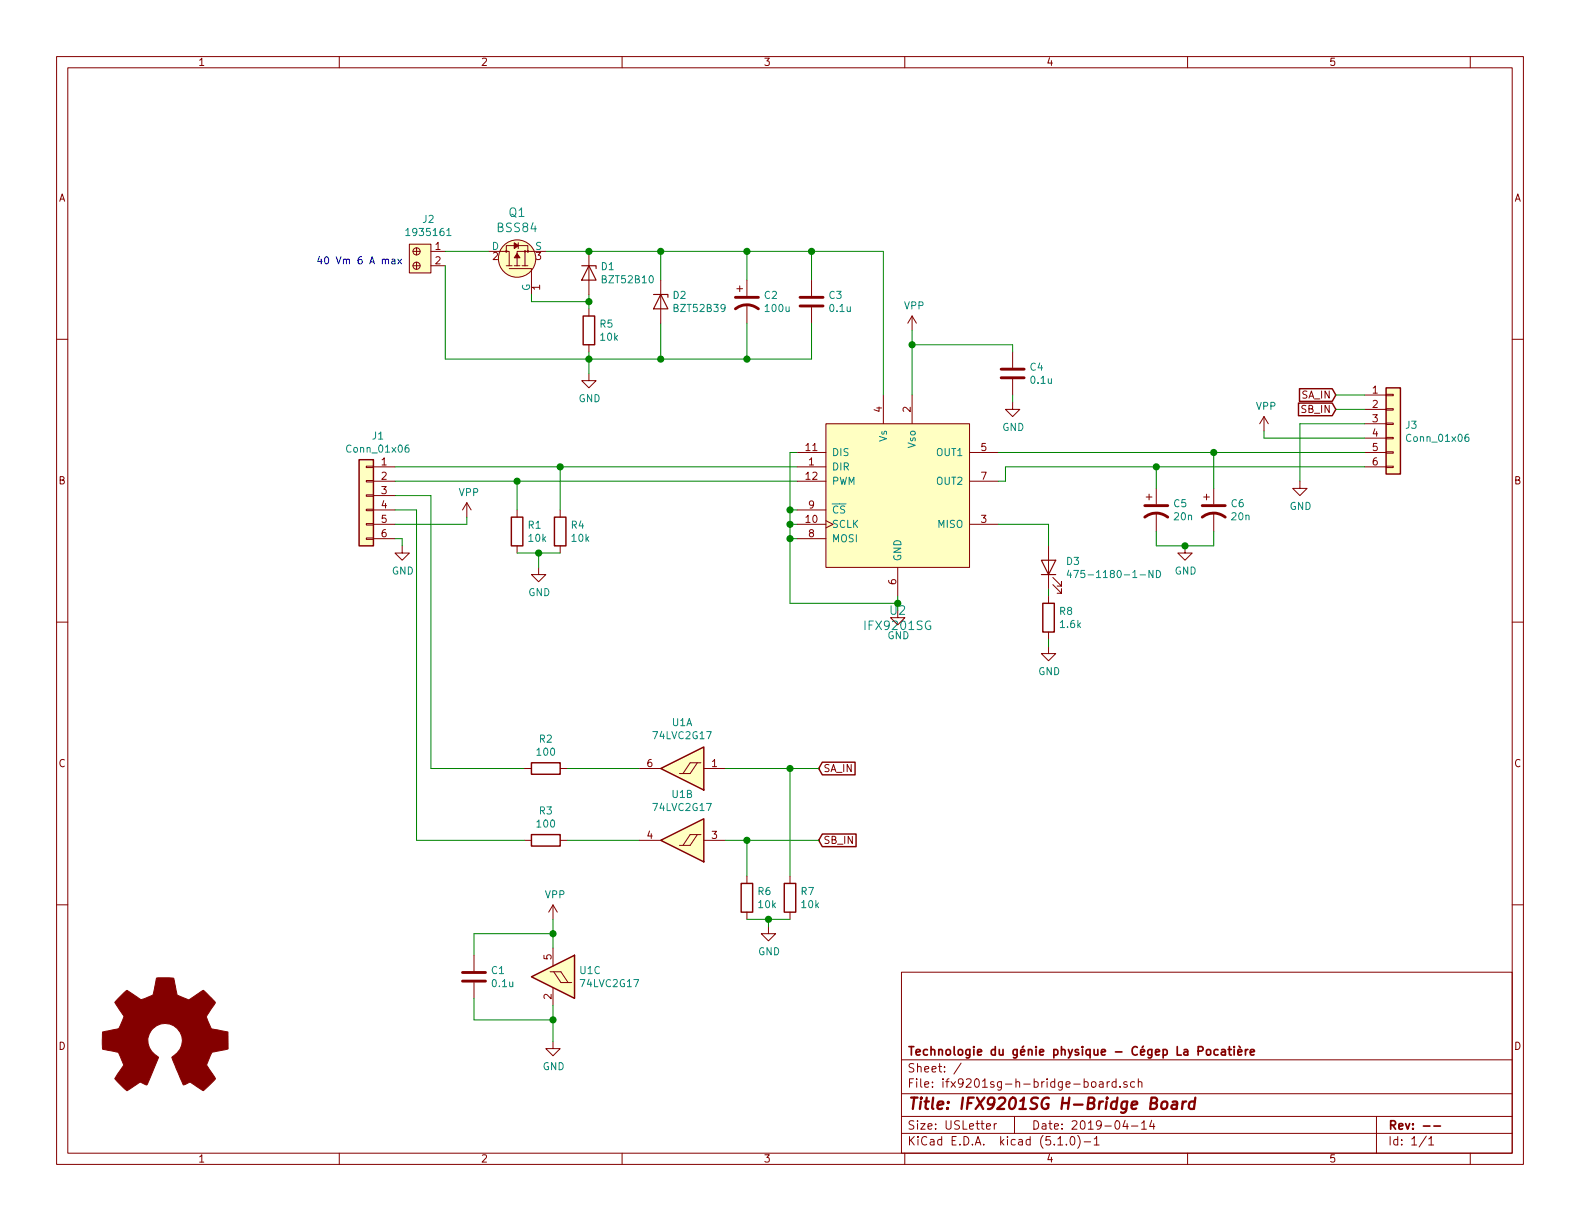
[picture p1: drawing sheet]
EESchema Schematic File Version 4
LIBS:ifx9201sg-h-bridge-board-cache
EELAYER 29 0
EELAYER END
$Descr USLetter 11000 8500
encoding utf-8
Sheet 1 1
Title "IFX9201SG H-Bridge Board"
Date "2019-04-14"
Rev "--"
Comp "Technologie du génie physique - Cégep La Pocatière"
Comment1 ""
Comment2 ""
Comment3 ""
Comment4 ""
$EndDescr
$Comp
L Infineon:IFX9201SG U2
U 1 1
P 6250 3450
F 0 "U2" H 6250 2653 60  0000 C CNN
F 1 "IFX9201SG" H 6250 2547 60  0000 C CNN
F 2 "Custom_footprints:PG-DSO-12-17" H 6400 4650 60  0001 C CNN
F 3 "https://www.infineon.com/dgdl/Infineon-IFX9201SG-DS-v01_01-EN.pdf?fileId=5546d4624cb7f111014d2e8916795dea" H 6250 2441 60  0001 C CNN
F 4 "IFX9201SG" H 6150 4540 60  0001 C CNN "MFP"
F 5 "Infineon" H 6050 4440 60  0001 C CNN "MFN"
	1    6250 3450
	1    0    0    -1  
$EndComp
$Comp
L Connector_Generic:Conn_01x06 J1
U 1 1
P 2550 3450
F 0 "J1" H 2468 3867 50  0000 C CNN
F 1 "Conn_01x06" H 2468 3776 50  0000 C CNN
F 2 "" H 2550 3450 50  0001 C CNN
F 3 "~" H 2550 3450 50  0001 C CNN
	1    2550 3450
	-1   0    0    -1  
$EndComp
$Comp
L Connector_Generic:Conn_01x06 J3
U 1 1
P 9700 2950
F 0 "J3" H 9780 2942 50  0000 L CNN
F 1 "Conn_01x06" H 9780 2851 50  0000 L CNN
F 2 "" H 9700 2950 50  0001 C CNN
F 3 "~" H 9700 2950 50  0001 C CNN
	1    9700 2950
	1    0    0    -1  
$EndComp
$Comp
L dk_Terminal-Blocks-Wire-to-Board:1935161 J2
U 1 1
P 2900 1750
F 0 "J2" V 2675 1833 50  0000 C CNN
F 1 "1935161" V 2766 1833 50  0000 C CNN
F 2 "digikey-footprints:Terminal_Block_D1.3mm_P5mm" H 3100 1950 60  0001 L CNN
F 3 "https://media.digikey.com/pdf/Data%20Sheets/Phoenix%20Contact%20PDFs/1935161.pdf" H 3100 2050 60  0001 L CNN
F 4 "277-1667-ND" H 3100 2150 60  0001 L CNN "Digi-Key_PN"
F 5 "1935161" H 3100 2250 60  0001 L CNN "MPN"
F 6 "Connectors, Interconnects" H 3100 2350 60  0001 L CNN "Category"
F 7 "Terminal Blocks - Wire to Board" H 3100 2450 60  0001 L CNN "Family"
F 8 "https://media.digikey.com/pdf/Data%20Sheets/Phoenix%20Contact%20PDFs/1935161.pdf" H 3100 2550 60  0001 L CNN "DK_Datasheet_Link"
F 9 "/product-detail/en/phoenix-contact/1935161/277-1667-ND/568614" H 3100 2650 60  0001 L CNN "DK_Detail_Page"
F 10 "TERM BLK 2POS SIDE ENTRY 5MM PCB" H 3100 2750 60  0001 L CNN "Description"
F 11 "Phoenix Contact" H 3100 2850 60  0001 L CNN "Manufacturer"
F 12 "Active" H 3100 2950 60  0001 L CNN "Status"
	1    2900 1750
	0    1    1    0   
$EndComp
$Comp
L NXP:74LVC2G17 U1
U 1 1
P 4750 5350
F 0 "U1" H 4750 5033 50  0000 C CNN
F 1 "74LVC2G17" H 4750 5124 50  0000 C CNN
F 2 "" H 4750 5350 50  0001 C CNN
F 3 "https://assets.nexperia.com/documents/data-sheet/74LVC2G17.pdf" H 4800 5150 50  0001 C CNN
	1    4750 5350
	-1   0    0    1   
$EndComp
$Comp
L NXP:74LVC2G17 U1
U 2 1
P 4750 5850
F 0 "U1" H 4750 5533 50  0000 C CNN
F 1 "74LVC2G17" H 4750 5624 50  0000 C CNN
F 2 "" H 4750 5850 50  0001 C CNN
F 3 "https://assets.nexperia.com/documents/data-sheet/74LVC2G17.pdf" H 4800 5650 50  0001 C CNN
	2    4750 5850
	-1   0    0    1   
$EndComp
$Comp
L NXP:74LVC2G17 U1
U 3 1
P 3850 6800
F 0 "U1" H 3670 6846 50  0000 R CNN
F 1 "74LVC2G17" H 3670 6755 50  0000 R CNN
F 2 "" H 3850 6800 50  0001 C CNN
F 3 "https://assets.nexperia.com/documents/data-sheet/74LVC2G17.pdf" H 3900 6600 50  0001 C CNN
	3    3850 6800
	-1   0    0    -1  
$EndComp
$Comp
L dk_Transistors-FETs-MOSFETs-Single:BSS84 Q1
U 1 1
P 3600 1750
F 0 "Q1" V 3867 1750 60  0000 C CNN
F 1 "BSS84" V 3761 1750 60  0000 C CNN
F 2 "digikey-footprints:SOT-23-3" H 3800 1950 60  0001 L CNN
F 3 "https://www.onsemi.com/pub/Collateral/BSS84-D.PDF" H 3800 2050 60  0001 L CNN
F 4 "BSS84CT-ND" H 3800 2150 60  0001 L CNN "Digi-Key_PN"
F 5 "BSS84" H 3800 2250 60  0001 L CNN "MPN"
F 6 "Discrete Semiconductor Products" H 3800 2350 60  0001 L CNN "Category"
F 7 "Transistors - FETs, MOSFETs - Single" H 3800 2450 60  0001 L CNN "Family"
F 8 "https://www.onsemi.com/pub/Collateral/BSS84-D.PDF" H 3800 2550 60  0001 L CNN "DK_Datasheet_Link"
F 9 "/product-detail/en/on-semiconductor/BSS84/BSS84CT-ND/244297" H 3800 2650 60  0001 L CNN "DK_Detail_Page"
F 10 "MOSFET P-CH 50V 130MA SOT-23" H 3800 2750 60  0001 L CNN "Description"
F 11 "ON Semiconductor" H 3800 2850 60  0001 L CNN "Manufacturer"
F 12 "Active" H 3800 2950 60  0001 L CNN "Status"
	1    3600 1750
	0    -1   -1   0   
$EndComp
$Comp
L Device:R R5
U 1 1
P 4100 2300
F 0 "R5" H 4170 2346 50  0000 L CNN
F 1 "10k" H 4170 2255 50  0000 L CNN
F 2 "" V 4030 2300 50  0001 C CNN
F 3 "~" H 4100 2300 50  0001 C CNN
	1    4100 2300
	1    0    0    -1  
$EndComp
$Comp
L Graphic:Logo_Open_Hardware_Large #LOGO1
U 1 1
P 1150 7250
F 0 "#LOGO1" H 1150 7750 50  0001 C CNN
F 1 "Logo_Open_Hardware_Large" H 1150 6850 50  0001 C CNN
F 2 "" H 1150 7250 50  0001 C CNN
F 3 "~" H 1150 7250 50  0001 C CNN
	1    1150 7250
	1    0    0    -1  
$EndComp
$Comp
L Device:C C3
U 1 1
P 5650 2100
F 0 "C3" H 5765 2146 50  0000 L CNN
F 1 "0.1u" H 5765 2055 50  0000 L CNN
F 2 "" H 5688 1950 50  0001 C CNN
F 3 "~" H 5650 2100 50  0001 C CNN
	1    5650 2100
	1    0    0    -1  
$EndComp
$Comp
L Device:CP1 C2
U 1 1
P 5200 2100
F 0 "C2" H 5315 2146 50  0000 L CNN
F 1 "100u" H 5315 2055 50  0000 L CNN
F 2 "" H 5200 2100 50  0001 C CNN
F 3 "~" H 5200 2100 50  0001 C CNN
	1    5200 2100
	1    0    0    -1  
$EndComp
Wire Wire Line
	3100 1750 3400 1750
Wire Wire Line
	3700 2050 3700 2100
Wire Wire Line
	3700 2100 4100 2100
Wire Wire Line
	4100 2100 4100 2150
Wire Wire Line
	4100 2050 4100 2100
Connection ~ 4100 2100
$Comp
L power:GND #PWR06
U 1 1
P 4100 2600
F 0 "#PWR06" H 4100 2350 50  0001 C CNN
F 1 "GND" H 4105 2427 50  0000 C CNN
F 2 "" H 4100 2600 50  0001 C CNN
F 3 "" H 4100 2600 50  0001 C CNN
	1    4100 2600
	1    0    0    -1  
$EndComp
Wire Wire Line
	3100 1850 3100 2500
Wire Wire Line
	5650 2500 5650 2250
Wire Wire Line
	4100 2600 4100 2500
Wire Wire Line
	4600 2250 4600 2500
Wire Wire Line
	4600 2500 5200 2500
Wire Wire Line
	5200 2250 5200 2500
Connection ~ 5200 2500
Wire Wire Line
	5200 2500 5650 2500
Wire Wire Line
	5650 1750 5650 1950
Wire Wire Line
	5200 1950 5200 1750
Connection ~ 5200 1750
Wire Wire Line
	5200 1750 5650 1750
Wire Wire Line
	4600 1950 4600 1750
Connection ~ 4600 1750
Wire Wire Line
	4600 1750 5200 1750
Wire Wire Line
	3100 2500 4100 2500
Connection ~ 4100 2500
Wire Wire Line
	4100 2500 4100 2450
Wire Wire Line
	4100 2500 4600 2500
Connection ~ 4600 2500
$Comp
L power:GND #PWR08
U 1 1
P 6250 4250
F 0 "#PWR08" H 6250 4000 50  0001 C CNN
F 1 "GND" H 6255 4077 50  0000 C CNN
F 2 "" H 6250 4250 50  0001 C CNN
F 3 "" H 6250 4250 50  0001 C CNN
	1    6250 4250
	1    0    0    -1  
$EndComp
Wire Wire Line
	6250 4150 6250 4200
Wire Wire Line
	5550 3550 5500 3550
Wire Wire Line
	5500 3550 5500 3650
Wire Wire Line
	5500 4200 6250 4200
Connection ~ 6250 4200
Wire Wire Line
	6250 4200 6250 4250
Wire Wire Line
	5550 3650 5500 3650
Connection ~ 5500 3650
Wire Wire Line
	5500 3650 5500 3750
Wire Wire Line
	5550 3750 5500 3750
Connection ~ 5500 3750
Wire Wire Line
	5500 3750 5500 4200
Wire Wire Line
	5650 1750 6150 1750
Wire Wire Line
	6150 1750 6150 2750
Connection ~ 5650 1750
$Comp
L Device:LED D3
U 1 1
P 7300 3950
F 0 "D3" V 7339 3832 50  0000 R CNN
F 1 "475-1180-1-ND" V 7248 3832 50  0000 R CNN
F 2 "" H 7300 3950 50  0001 C CNN
F 3 "~" H 7300 3950 50  0001 C CNN
	1    7300 3950
	0    -1   -1   0   
$EndComp
$Comp
L Device:R R8
U 1 1
P 7300 4300
F 0 "R8" H 7370 4346 50  0000 L CNN
F 1 "1.6k" H 7370 4255 50  0000 L CNN
F 2 "" V 7230 4300 50  0001 C CNN
F 3 "~" H 7300 4300 50  0001 C CNN
	1    7300 4300
	1    0    0    -1  
$EndComp
Text Notes 2200 1850 0    50   ~ 0
40 Vm 6 A max
Wire Wire Line
	6950 3650 7300 3650
Wire Wire Line
	7300 3650 7300 3800
Wire Wire Line
	7300 4100 7300 4150
$Comp
L power:GND #PWR011
U 1 1
P 7300 4500
F 0 "#PWR011" H 7300 4250 50  0001 C CNN
F 1 "GND" H 7305 4327 50  0000 C CNN
F 2 "" H 7300 4500 50  0001 C CNN
F 3 "" H 7300 4500 50  0001 C CNN
	1    7300 4500
	1    0    0    -1  
$EndComp
Wire Wire Line
	7300 4450 7300 4500
Wire Wire Line
	5550 3150 5500 3150
Wire Wire Line
	5500 3150 5500 3550
Connection ~ 5500 3550
Wire Wire Line
	2750 3250 3900 3250
Wire Wire Line
	2750 3350 3600 3350
$Comp
L Device:R R1
U 1 1
P 3600 3700
F 0 "R1" H 3670 3746 50  0000 L CNN
F 1 "10k" H 3670 3655 50  0000 L CNN
F 2 "" V 3530 3700 50  0001 C CNN
F 3 "~" H 3600 3700 50  0001 C CNN
	1    3600 3700
	1    0    0    -1  
$EndComp
$Comp
L Device:R R4
U 1 1
P 3900 3700
F 0 "R4" H 3970 3746 50  0000 L CNN
F 1 "10k" H 3970 3655 50  0000 L CNN
F 2 "" V 3830 3700 50  0001 C CNN
F 3 "~" H 3900 3700 50  0001 C CNN
	1    3900 3700
	1    0    0    -1  
$EndComp
$Comp
L power:GND #PWR03
U 1 1
P 3750 3950
F 0 "#PWR03" H 3750 3700 50  0001 C CNN
F 1 "GND" H 3755 3777 50  0000 C CNN
F 2 "" H 3750 3950 50  0001 C CNN
F 3 "" H 3750 3950 50  0001 C CNN
	1    3750 3950
	1    0    0    -1  
$EndComp
Wire Wire Line
	3600 3850 3750 3850
Wire Wire Line
	3750 3850 3750 3950
Wire Wire Line
	3900 3850 3750 3850
Connection ~ 3750 3850
Wire Wire Line
	3600 3550 3600 3350
Connection ~ 3600 3350
Wire Wire Line
	3600 3350 5550 3350
Wire Wire Line
	3900 3550 3900 3250
Connection ~ 3900 3250
Wire Wire Line
	3900 3250 5550 3250
Text GLabel 9300 2750 0    50   Input ~ 0
SA_IN
Text GLabel 9300 2850 0    50   Input ~ 0
SB_IN
Wire Wire Line
	9300 2750 9500 2750
Wire Wire Line
	9300 2850 9500 2850
Text GLabel 5700 5350 2    50   Input ~ 0
SA_IN
Text GLabel 5700 5850 2    50   Input ~ 0
SB_IN
Wire Wire Line
	5050 5350 5500 5350
Wire Wire Line
	5050 5850 5200 5850
$Comp
L Device:R R6
U 1 1
P 5200 6250
F 0 "R6" H 5270 6296 50  0000 L CNN
F 1 "10k" H 5270 6205 50  0000 L CNN
F 2 "" V 5130 6250 50  0001 C CNN
F 3 "~" H 5200 6250 50  0001 C CNN
	1    5200 6250
	1    0    0    -1  
$EndComp
$Comp
L Device:R R7
U 1 1
P 5500 6250
F 0 "R7" H 5570 6296 50  0000 L CNN
F 1 "10k" H 5570 6205 50  0000 L CNN
F 2 "" V 5430 6250 50  0001 C CNN
F 3 "~" H 5500 6250 50  0001 C CNN
	1    5500 6250
	1    0    0    -1  
$EndComp
$Comp
L power:GND #PWR07
U 1 1
P 5350 6450
F 0 "#PWR07" H 5350 6200 50  0001 C CNN
F 1 "GND" H 5355 6277 50  0000 C CNN
F 2 "" H 5350 6450 50  0001 C CNN
F 3 "" H 5350 6450 50  0001 C CNN
	1    5350 6450
	1    0    0    -1  
$EndComp
Wire Wire Line
	5200 6400 5350 6400
Wire Wire Line
	5350 6400 5350 6450
Wire Wire Line
	5500 6400 5350 6400
Connection ~ 5350 6400
Wire Wire Line
	5200 6100 5200 5850
Wire Wire Line
	5500 6100 5500 5350
Connection ~ 5500 5350
Wire Wire Line
	5500 5350 5700 5350
Connection ~ 5200 5850
Wire Wire Line
	5200 5850 5700 5850
$Comp
L power:VPP #PWR02
U 1 1
P 3250 3600
F 0 "#PWR02" H 3250 3450 50  0001 C CNN
F 1 "VPP" H 3265 3773 50  0000 C CNN
F 2 "" H 3250 3600 50  0001 C CNN
F 3 "" H 3250 3600 50  0001 C CNN
	1    3250 3600
	1    0    0    -1  
$EndComp
Wire Wire Line
	2750 3650 3250 3650
Wire Wire Line
	3250 3650 3250 3600
$Comp
L power:GND #PWR01
U 1 1
P 2800 3800
F 0 "#PWR01" H 2800 3550 50  0001 C CNN
F 1 "GND" H 2805 3627 50  0000 C CNN
F 2 "" H 2800 3800 50  0001 C CNN
F 3 "" H 2800 3800 50  0001 C CNN
	1    2800 3800
	1    0    0    -1  
$EndComp
Wire Wire Line
	2750 3750 2800 3750
Wire Wire Line
	2800 3750 2800 3800
Wire Wire Line
	3650 5350 3000 5350
Wire Wire Line
	3000 5350 3000 3450
Wire Wire Line
	3000 3450 2750 3450
Wire Wire Line
	2900 5850 2900 3550
Wire Wire Line
	2900 3550 2750 3550
$Comp
L power:VPP #PWR09
U 1 1
P 6350 2300
F 0 "#PWR09" H 6350 2150 50  0001 C CNN
F 1 "VPP" H 6365 2473 50  0000 C CNN
F 2 "" H 6350 2300 50  0001 C CNN
F 3 "" H 6350 2300 50  0001 C CNN
	1    6350 2300
	1    0    0    -1  
$EndComp
Wire Wire Line
	6350 2300 6350 2400
$Comp
L power:VPP #PWR04
U 1 1
P 3850 6400
F 0 "#PWR04" H 3850 6250 50  0001 C CNN
F 1 "VPP" H 3865 6573 50  0000 C CNN
F 2 "" H 3850 6400 50  0001 C CNN
F 3 "" H 3850 6400 50  0001 C CNN
	1    3850 6400
	1    0    0    -1  
$EndComp
$Comp
L power:GND #PWR05
U 1 1
P 3850 7250
F 0 "#PWR05" H 3850 7000 50  0001 C CNN
F 1 "GND" H 3855 7077 50  0000 C CNN
F 2 "" H 3850 7250 50  0001 C CNN
F 3 "" H 3850 7250 50  0001 C CNN
	1    3850 7250
	1    0    0    -1  
$EndComp
Wire Wire Line
	3850 6400 3850 6500
Wire Wire Line
	3850 7000 3850 7100
$Comp
L power:VPP #PWR013
U 1 1
P 8800 3000
F 0 "#PWR013" H 8800 2850 50  0001 C CNN
F 1 "VPP" H 8815 3173 50  0000 C CNN
F 2 "" H 8800 3000 50  0001 C CNN
F 3 "" H 8800 3000 50  0001 C CNN
	1    8800 3000
	1    0    0    -1  
$EndComp
$Comp
L power:GND #PWR014
U 1 1
P 9050 3350
F 0 "#PWR014" H 9050 3100 50  0001 C CNN
F 1 "GND" H 9055 3177 50  0000 C CNN
F 2 "" H 9050 3350 50  0001 C CNN
F 3 "" H 9050 3350 50  0001 C CNN
	1    9050 3350
	1    0    0    -1  
$EndComp
Wire Wire Line
	9500 2950 9050 2950
Wire Wire Line
	9050 2950 9050 3350
Wire Wire Line
	9500 3050 8800 3050
Wire Wire Line
	8800 3050 8800 3000
Wire Wire Line
	6950 3350 7000 3350
Wire Wire Line
	7000 3350 7000 3250
$Comp
L Device:C C1
U 1 1
P 3300 6800
F 0 "C1" H 3415 6846 50  0000 L CNN
F 1 "0.1u" H 3415 6755 50  0000 L CNN
F 2 "" H 3338 6650 50  0001 C CNN
F 3 "~" H 3300 6800 50  0001 C CNN
	1    3300 6800
	1    0    0    -1  
$EndComp
Wire Wire Line
	3300 6650 3300 6500
Wire Wire Line
	3300 6500 3850 6500
Connection ~ 3850 6500
Wire Wire Line
	3850 6500 3850 6600
Wire Wire Line
	3300 6950 3300 7100
Wire Wire Line
	3300 7100 3850 7100
Connection ~ 3850 7100
Wire Wire Line
	3850 7100 3850 7250
$Comp
L Device:C C4
U 1 1
P 7050 2600
F 0 "C4" H 7165 2646 50  0000 L CNN
F 1 "0.1u" H 7165 2555 50  0000 L CNN
F 2 "" H 7088 2450 50  0001 C CNN
F 3 "~" H 7050 2600 50  0001 C CNN
	1    7050 2600
	1    0    0    -1  
$EndComp
$Comp
L power:GND #PWR010
U 1 1
P 7050 2800
F 0 "#PWR010" H 7050 2550 50  0001 C CNN
F 1 "GND" H 7055 2627 50  0000 C CNN
F 2 "" H 7050 2800 50  0001 C CNN
F 3 "" H 7050 2800 50  0001 C CNN
	1    7050 2800
	1    0    0    -1  
$EndComp
Wire Wire Line
	7050 2750 7050 2800
Wire Wire Line
	7050 2450 7050 2400
Wire Wire Line
	7050 2400 6350 2400
Connection ~ 6350 2400
Wire Wire Line
	6350 2400 6350 2750
$Comp
L Device:R R2
U 1 1
P 3800 5350
F 0 "R2" V 3593 5350 50  0000 C CNN
F 1 "100" V 3684 5350 50  0000 C CNN
F 2 "" V 3730 5350 50  0001 C CNN
F 3 "~" H 3800 5350 50  0001 C CNN
	1    3800 5350
	0    1    1    0   
$EndComp
Wire Wire Line
	3950 5350 4450 5350
$Comp
L Device:R R3
U 1 1
P 3800 5850
F 0 "R3" V 3593 5850 50  0000 C CNN
F 1 "100" V 3684 5850 50  0000 C CNN
F 2 "" V 3730 5850 50  0001 C CNN
F 3 "~" H 3800 5850 50  0001 C CNN
	1    3800 5850
	0    1    1    0   
$EndComp
Wire Wire Line
	2900 5850 3650 5850
Wire Wire Line
	3950 5850 4450 5850
Wire Wire Line
	6950 3150 8450 3150
Wire Wire Line
	7000 3250 8050 3250
$Comp
L Device:CP1 C5
U 1 1
P 8050 3550
F 0 "C5" H 8165 3596 50  0000 L CNN
F 1 "20n" H 8165 3505 50  0000 L CNN
F 2 "" H 8050 3550 50  0001 C CNN
F 3 "~" H 8050 3550 50  0001 C CNN
	1    8050 3550
	1    0    0    -1  
$EndComp
$Comp
L Device:CP1 C6
U 1 1
P 8450 3550
F 0 "C6" H 8565 3596 50  0000 L CNN
F 1 "20n" H 8565 3505 50  0000 L CNN
F 2 "" H 8450 3550 50  0001 C CNN
F 3 "~" H 8450 3550 50  0001 C CNN
	1    8450 3550
	1    0    0    -1  
$EndComp
Wire Wire Line
	8050 3400 8050 3250
Connection ~ 8050 3250
Wire Wire Line
	8050 3250 9500 3250
Wire Wire Line
	8450 3400 8450 3150
Connection ~ 8450 3150
Wire Wire Line
	8450 3150 9500 3150
$Comp
L power:GND #PWR012
U 1 1
P 8250 3800
F 0 "#PWR012" H 8250 3550 50  0001 C CNN
F 1 "GND" H 8255 3627 50  0000 C CNN
F 2 "" H 8250 3800 50  0001 C CNN
F 3 "" H 8250 3800 50  0001 C CNN
	1    8250 3800
	1    0    0    -1  
$EndComp
Wire Wire Line
	8050 3700 8050 3800
Wire Wire Line
	8050 3800 8250 3800
Wire Wire Line
	8250 3800 8450 3800
Wire Wire Line
	8450 3800 8450 3700
Connection ~ 8250 3800
$Comp
L Diode:BZT52Bxx D1
U 1 1
P 4100 1900
F 0 "D1" V 4054 1979 50  0000 L CNN
F 1 "BZT52B10" V 4145 1979 50  0000 L CNN
F 2 "Diode_SMD:D_SOD-123" H 4100 1725 50  0001 C CNN
F 3 "https://diotec.com/tl_files/diotec/files/pdf/datasheets/bzt52b2v4.pdf" H 4100 1900 50  0001 C CNN
	1    4100 1900
	0    1    1    0   
$EndComp
Wire Wire Line
	3800 1750 4100 1750
Connection ~ 4100 1750
Wire Wire Line
	4100 1750 4600 1750
$Comp
L Diode:BZT52Bxx D2
U 1 1
P 4600 2100
F 0 "D2" V 4554 2179 50  0000 L CNN
F 1 "BZT52B39" V 4645 2179 50  0000 L CNN
F 2 "Diode_SMD:D_SOD-123" H 4600 1925 50  0001 C CNN
F 3 "https://diotec.com/tl_files/diotec/files/pdf/datasheets/bzt52b2v4.pdf" H 4600 2100 50  0001 C CNN
	1    4600 2100
	0    1    1    0   
$EndComp
$EndSCHEMATC
